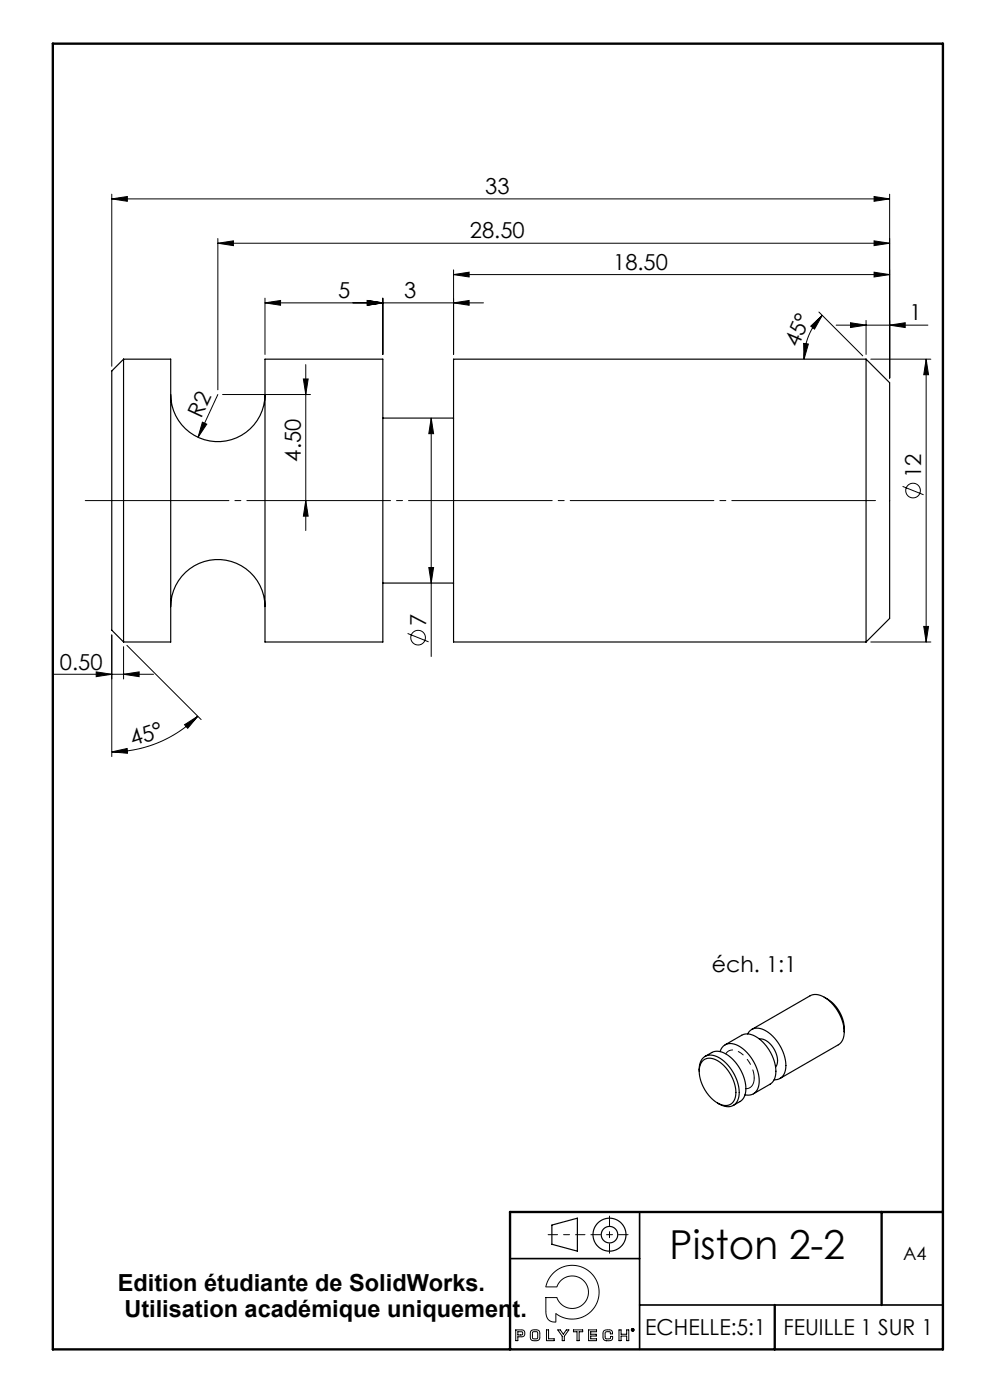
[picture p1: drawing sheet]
<svg xmlns="http://www.w3.org/2000/svg" width="210mm" height="297mm" viewBox="0 0 210 297" stroke-linecap="round" stroke-linejoin="round" font-family="sans-serif">
<g fill="none" stroke="#000" stroke-width=".21">
<path d="M23.7 42.2l3.3-.5v1zM23.7 41.2v36.5M23.7 42.2h165M46.2 51.6l3.3-.5v1zM46.2 50.6v32.1M46.2 51.6h142.5M96.2 58.3l3.3-.6v1.1zM96.2 57.3v17.9M96.2 58.3h92.5M185.4 51.1l3.3 .5-3.3 .5zM185.4 41.7l3.3 .5-3.3 .5zM185.4 57.7l3.3 .6-3.3 .5z"/>
<path d="M188.7 41.2v39M56.2 64.3l3.3-.6v1.1zM56.2 64.3h46.4M56.2 63.3v11.9M64.9 77.3v35.2M77.9 63.7l3.3 .6-3.3 .5zM81.2 63.3v11.9M96.2 64.3l3.3-.6v1.1zM170.5 72.9l1 .1-.9 3.2zM172 69.2l2.4-2.3-1.6 2.9zM173.7 66.2l9.3 9.3M174.4 66.9a13.2 13.2 0 0 0-3.8 9.3"/>
<path d="M177.4 69h19.4M180.4 68.5l3.3 .5-3.3 .5zM183.7 68v7.2M184.7 76.2h12.8M188.7 69l3.3-.5v1zM196.5 76.2l.5 3.3h-1.1zM196.5 76.2v60M42.9 89.6l1 .4-1.9 2.8zM46.2 83.7l-4.2 9.1M47.2 83.7h18.7M64.4 80.4h1l-.5 3.3zM91.5 88.7l.5 3.3h-1z"/>
<path d="M91.5 88.7v50.6M64.9 106.2l.5 3.3h-1zM191.5 103.2l4.4 1.8M23.7 134.7v25.8M26.2 137.2v6.8M26.9 136.9l15.8 15.8M86.5 134.4l4.4 1.8M91 120.4h1l-.5 3.3zM184.7 136.2h12.8M195.9 132.9h1.1l-.5 3.3zM11.4 143h21.2M20.4 142.5l3.3 .5-3.3 .6z"/>
<path d="M23.7 159.5l3.3-.7v1zM26.2 143l3.3-.5v1.1zM39.1 153.7l2.9-1.8-2.2 2.6zM42 151.9a25.8 25.8 0 0 1-18.3 7.6M117.4 270a5.7 5.7 0 0 1 7.9 0 5.7 5.7 0 0 1 .4 7.8 5.7 5.7 0 0 1-7.8 .9v1.8a1.89 1.89 0 0 1-2.1-2.4v-2.8h2.3a3.4 3.4 0 0 0 5.3 1.6 3.4 3.4 0 0 0 0-5.5 3.4 3.4 0 0 0-5.3 1.6h-2.3a5.7 5.7 0 0 1 1.6-3zM109.4 282.1h1.3a.74 .74 0 0 1 .6 .8 .74 .74 0 0 1-.6 .7h-.9v.8h-.4zM109.8 282.5h.8a.35 .35 0 0 1 .3 .4 .35 .35 0 0 1-.4 .3h-.7zM112.7 282.3l.4-.2h.9a.63 .63 0 0 1 .5 .8l-.1 1.2a1.41 1.41 0 0 1-1.8 0l-.1-1.3zM113 282.6h1v1.4l-1-.1zM115.9 282.1h.5v1.9h1.2v.4h-1.7zM118.3 282.1h.5l.7 .9 .6-.9h.6l-1 1.4v.9h-.4v-.9zM121.6 282.1h2v.4h-.8v1.9h-.4v-1.9h-.8z"/>
<path d="M124.9 282.1h1.6v.4h-1.2v.6h1.2v.3h-1.2v.6h1.2v.4h-1.6zM128.7 284.4h-.1a.69 .69 0 0 1-.7-.7v-1a1.2 1.2 0 0 1 2-.3v.6h-.4v-.3a.73 .73 0 0 0-1.1 0v1l.1 .3h.9l.1-.5h.5a.72 .72 0 0 1-.2 .8 .72 .72 0 0 1-.7 .1M128.7 284.4h.4M131.3 282.1h.4v1h1.2v-1h.5v2.3h-.5v-1h-1.2v1h-.4zM134.1 282h.3l-.3 .1 .1 .1h.2l-.1 .1-.2-.1z"/>
<circle cx="193.7" cy="104.1" r="1.56"/>
<circle cx="88.7" cy="135.3" r="1.56"/>
<circle cx="134.2" cy="282.1" r=".31"/>
<circle cx="134.2" cy="282.1" r=".23"/>
</g>
<g fill="none" stroke="#000" stroke-width=".25">
<path d="M26.2 76.2l-2.5 2.5v55l2.5 2.5M26.2 76.2v60M26.2 76.2h10v60h-10M56.2 76.2h25v60h-25zM183.7 76.2v60M183.7 76.2h-87.5v60h87.5M183.7 76.2l5 5v50l-5 5M36.2 83.7a10 10 0 0 0 10 10 10 10 0 0 0 10-10M81.2 88.7h15M36.2 128.7a10 10 0 0 1 10-10 10 10 0 0 1 10 10M81.2 123.7h15M158.6 219.3a2.53 2.53 0 0 1 3.9-.6 8.9 8.9 0 0 1 4.1 8.5 2.22 2.22 0 0 1-2.4 1.9"/>
<path d="M159.5 218.4l12.3-7.2a3.7 3.7 0 0 1 4.1 1.1 9.5 9.5 0 0 1 3.2 6.6M174.8 211.5a7.8 7.8 0 0 1 4.3 7.4M179.1 218.9a3 3 0 0 1-1.3 2.7l-12.3 7.2M148.3 227.3a2.8 2.8 0 0 1 2.1-3.5 6.5 6.5 0 0 1 5.4 4.1 5.9 5.9 0 0 1 .3 6.2 2.85 2.85 0 0 1-3.9-.1M149 225.1a2.74 2.74 0 0 1 3.7 .3 7.9 7.9 0 0 1 3.2 7.7 2.29 2.29 0 0 1-3.7 .9 8.1 8.1 0 0 1-3.7-7.9zM149.6 224.1l1.4-.8a3.8 3.8 0 0 1 4.3 1.3 8.4 8.4 0 0 1 2.7 7.8l-.7 1-1.7 1.1M152.7 223.1a2.4 2.4 0 0 1 3.8-1.3 8.9 8.9 0 0 1 4.4 8.7 2.25 2.25 0 0 1-2.9 1.8M153.8 221.7l3.5-2.1a3.7 3.7 0 0 1 4.1 1.1 8.6 8.6 0 0 1 3 8l-.4 .7-.5 .5-3.7 2.2M161.1 220.4a4.1 4.1 0 0 1 3.6 3.3l.2 .8a2.38 2.38 0 0 1-.4 1.9M117.1 259.9l5.4-1.5v7l-5.4-1.4z"/>
<circle cx="129.3" cy="261.9" r="1.75"/>
<circle cx="129.3" cy="261.9" r="3.5"/>
</g>
<path d="M18.1 106.2h167.6" fill="none" stroke="#000" stroke-width=".21" stroke-dasharray="30.5 1.3 1.3 1.3"/>
<path d="M116.3 261.9h7.8" fill="none" stroke="#000" stroke-width=".21" stroke-dasharray="30.5 1.3 1.3 1.3" stroke-dashoffset="28.5"/>
<path d="M129.3 258v7.9M125.3 261.9h7.9" fill="none" stroke="#000" stroke-width=".21" stroke-dasharray="30.5 1.3 1.3 1.3" stroke-dashoffset="28.4"/>
<path d="M135.7 257.1v29.2M108.2 267h27.5M135.7 276.8h64.3" fill="none" stroke="#000" stroke-width=".35"/>
<path d="M11.2 9.3h188.8v277h-188.8zM187 257.1v19.7M200 257.1h-91.8v29.2M164.3 276.8v9.5" fill="none" stroke="#000" stroke-width=".5"/>
<g fill="#000">
<path d="M42.9 89.6l1 .4-1.9 2.8z"/>
<path d="M185.4 57.7l3.3 .6-3.3 .5zM96.2 58.3l3.3-.6v1.1zM26.2 143l3.3-.5v1.1zM20.4 142.5l3.3 .5-3.3 .6zM188.7 69l3.3-.5v1zM180.4 68.5l3.3 .5-3.3 .5z"/>
<path d="M77.9 63.7l3.3 .6-3.3 .5zM96.2 64.3l3.3-.6v1.1zM56.2 64.3l3.3-.6v1.1zM77.9 63.7l3.3 .6-3.3 .5zM46.2 51.6l3.3-.5v1zM185.4 51.1l3.3 .5-3.3 .5zM23.7 42.2l3.3-.5v1zM185.4 41.7l3.3 .5-3.3 .5z"/>
<path d="M172 69.2l2.4-2.3-1.6 2.9zM170.5 72.9l1 .1-.9 3.2z"/>
<path d="M64.4 80.4h1l-.5 3.3zM64.9 106.2l.5 3.3h-1z"/>
<path d="M195.9 132.9h1.1l-.5 3.3zM196.5 76.2l.5 3.3h-1.1zM91 120.4h1l-.5 3.3zM91.5 88.7l.5 3.3h-1z"/>
<path d="M23.7 159.5l3.3-.7v1zM39.1 153.7l2.9-1.8-2.2 2.6z"/>
</g>
<path d="M160 228.7a6.6 6.6 0 0 0-4.2-5.9 1.64 1.64 0 0 0-1.8 .8" fill="none" stroke="#000" stroke-width=".21" stroke-dasharray="6.3 1.3 1.3 1.3 1.3 1.3" stroke-dashoffset="4.6"/>
<path d="M158.2 231a1.9 1.9 0 0 0 1.8-2.3" fill="none" stroke="#000" stroke-width=".21" stroke-dasharray="6.3 1.3 1.3 1.3 1.3 1.3"/>
<text font-size="8.5" x="142" y="267.1">Piston 2-2</text>
<g font-size="5">
<text x="25" y="273.9">Edition étudiante de SolidWorks.</text>
<text x="26.4" y="279.4">Utilisation académique uniquement.</text>
</g>
<g font-size="4.7">
<text x="102.9" y="41.2">33</text>
<text x="99.7" y="50.6">28.50</text>
<text x="130.1" y="57.2">18.50</text>
<text x="71.7" y="63.2">5</text>
<text x="85.8" y="63.2">3</text>
<text x="192.9" y="68">1</text>
<text x="169.3" y="73.8" transform="rotate(-67 169.3 73.8)">45°</text>
<text x="42.7" y="88.9" transform="rotate(-65 42.7 88.9)">R2</text>
<text x="63.8" y="97.9" transform="rotate(-90 63.8 97.9)">4.50</text>
<text x="195.4" y="101.5" transform="rotate(-90 195.4 101.5)">12</text>
<text x="90.4" y="132.7" transform="rotate(-90 90.4 132.7)">7</text>
<text x="12.7" y="142">0.50</text>
<text x="28.2" y="158.3" transform="rotate(-18 28.2 158.3)">45°</text>
<text x="151" y="206.3">éch. 1:1</text>
<text x="136.9" y="283.3">ECHELLE:5:1</text>
<text x="166.2" y="283.3">FEUILLE 1 SUR 1</text>
</g>
<text font-size="3.9" x="191.6" y="267.2">A4</text>
</svg>
